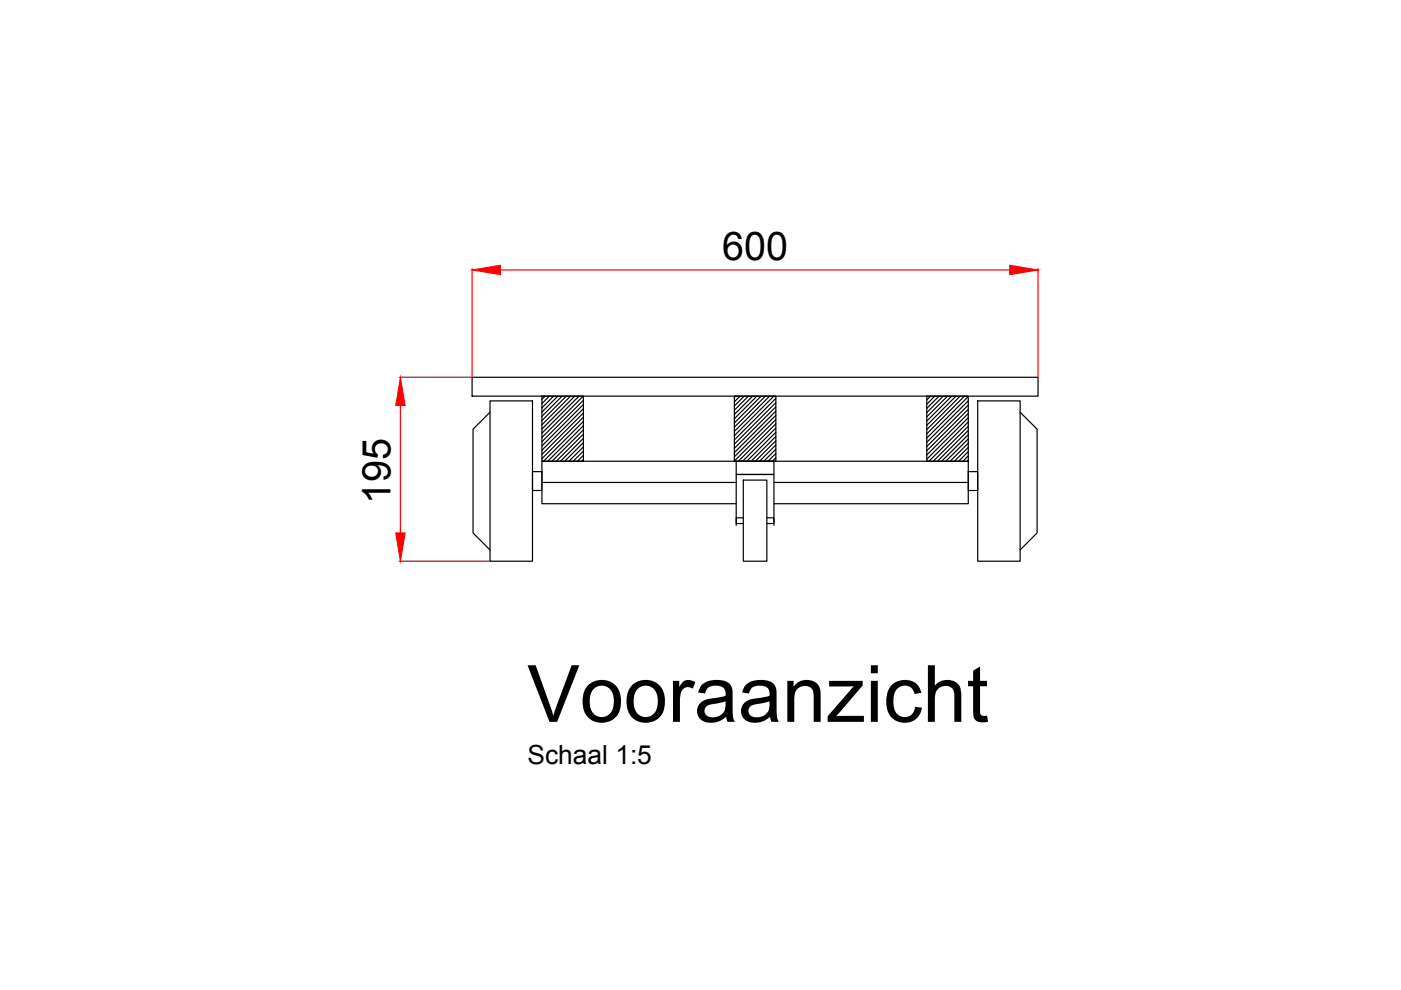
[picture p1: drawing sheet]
<svg xmlns="http://www.w3.org/2000/svg" width="297mm" height="210mm" viewBox="0 0 297 210" stroke-linecap="round" stroke-linejoin="round" font-family="sans-serif">
<!-- layer: 0 -->
<g fill="none" stroke="#000" stroke-width=".25">
<path d="M100.1 80h120v4h-120zM103.9 85h9v34h-9v-2.4l-3.6-3.6v-22l3.6-3.6zM103.9 87.4v29.2M112.9 100h2v4h-2zM114.9 84h8.8v13.8h-8.8zM115.6 84l-.7 .7M116.5 84l-1.6 1.6M117.4 84l-2.5 2.5M118.3 84l-3.4 3.4M119.2 84l-4.3 4.3M120.1 84l-5.2 5.2M121 84l-6.1 6.1"/>
<path d="M121.9 84l-7 7M122.8 84l-7.9 7.9M123.7 84l-8.8 8.8M123.7 84.9l-8.8 8.8M123.7 85.7l-8.8 8.9M123.7 86.6l-8.8 8.9M123.7 87.5l-8.8 8.9M123.7 88.4l-8.8 8.8M123.7 89.3l-8.5 8.5M123.7 90.2l-7.6 7.6M123.7 91.1l-6.7 6.7M123.7 92l-5.8 5.8"/>
<path d="M123.7 92.9l-4.9 4.9M123.7 93.8l-4 4M123.7 94.7l-3.1 3.1M123.7 95.6l-2.2 2.2M123.7 96.5l-1.3 1.3M123.7 97.4l-.4 .4M155.7 84h8.8v13.8h-8.8zM156 84l-.3 .3M156.1 97.8h8v2.8h-8zM156.9 84l-1.2 1.2M157.8 84l-2.1 2.1M158.7 84l-3 3"/>
<path d="M159.6 84l-3.9 3.9M160.5 84l-4.8 4.8M161.4 84l-5.7 5.7M162.3 84l-6.6 6.6M163.2 84l-7.5 7.5M164.1 84l-8.4 8.4M164.5 84.5l-8.8 8.8M164.5 85.4l-8.8 8.8M164.5 86.3l-8.8 8.8M164.5 87.2l-8.8 8.8M164.5 88.1l-8.8 8.8M164.5 89l-8.8 8.8"/>
<path d="M164.5 89.9l-7.9 7.9M164.5 90.8l-7.1 7M164.5 91.7l-6.2 6.1M164.5 92.5l-5.3 5.3M164.5 93.4l-4.4 4.4M164.5 94.3l-3.5 3.5M164.5 95.2l-2.6 2.6M164.5 96.1l-1.7 1.7M164.5 97l-.8 .8M196.5 84h8.8v13.8h-8.8zM197.3 84l-.8 .8M198.2 84l-1.7 1.7"/>
<path d="M199.1 84l-2.6 2.6M200 84l-3.5 3.5M200.9 84l-4.4 4.4M201.8 84l-5.3 5.3M202.7 84l-6.2 6.2M203.6 84l-7.1 7.1M204.5 84l-8 8M205.3 100h2v4h-2zM205.3 84.1l-8.8 8.8M205.3 85l-8.8 8.8M205.3 85.9l-8.8 8.8M205.3 86.8l-8.8 8.8"/>
<path d="M205.3 87.7l-8.8 8.8M205.3 88.6l-8.8 8.8M205.3 89.5l-8.3 8.3M205.3 90.4l-7.4 7.4M205.3 91.3l-6.5 6.5M205.3 92.2l-5.6 5.6M205.3 93.1l-4.7 4.7M205.3 94l-3.8 3.8M205.3 94.9l-3 2.9M205.3 95.8l-2.1 2M205.3 96.7l-1.2 1.1M205.3 97.6l-.3 .2"/>
<path d="M207.3 85h9v2.4l3.6 3.6v22l-3.6 3.6v2.4h-9zM216.3 87.4v29.2M114.9 102.3h41.2M156.1 106.8h-41.2v-9h90.4v9h-41.2M156.1 111.4v-10.8h8v10.8M157.6 101.8h5v17.2h-5zM157.6 109.8h-1.5v1.2h1.5M162.6 109.8h1.5v1.2h-1.5M164.1 102.3h41.2"/>
</g>
<path d="M100.1 57v22.9M106.1 57.2h108M220.1 57v22.9M84.7 80h15.3M84.9 86v27M84.7 119h19.1" fill="none" stroke="#f00" stroke-width=".25"/>
<g fill="#f00" stroke="#f00" stroke-width=".21">
<path d="M100.1 57.2l6-1v2z"/>
<path d="M214.1 56.2l6 1-6 1z"/>
<path d="M84.9 80l1 6h-2z"/>
<path d="M83.9 113h2l-1 6z"/>
</g>
<text font-size="16.8" x="111.8" y="153">Vooraanzicht</text>
<g font-size="8.4">
<text x="153.1" y="55.1">600</text>
<text x="82.8" y="106.8" transform="rotate(-90 82.8 106.8)">195</text>
</g>
<text font-size="5.6" x="111.8" y="162">Schaal 1:5</text>
</svg>
